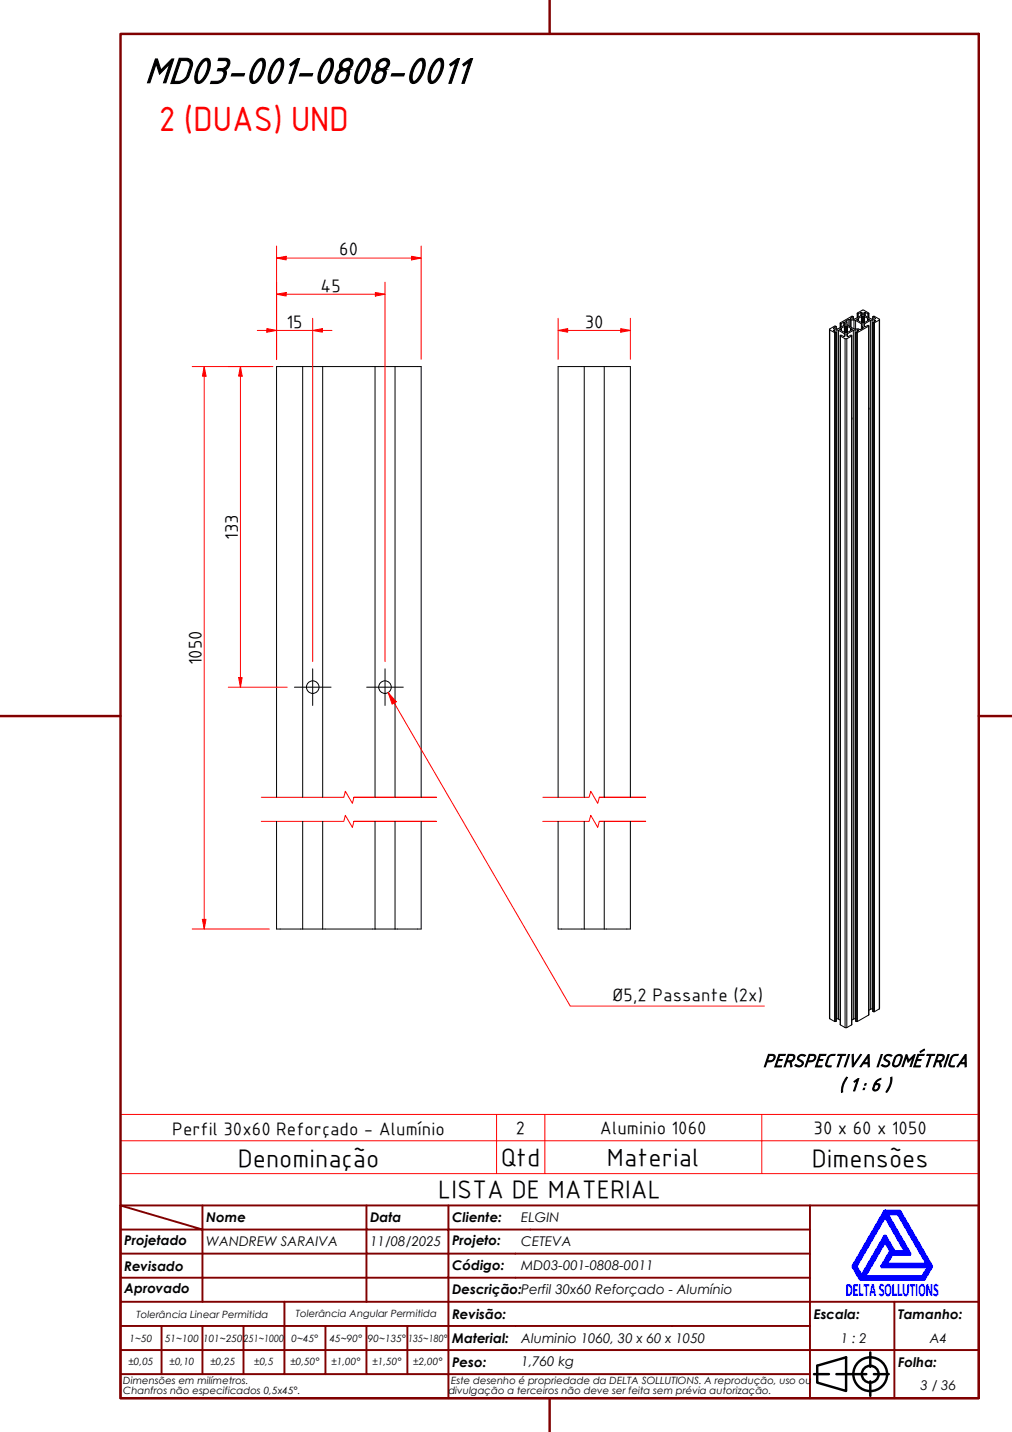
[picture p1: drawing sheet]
<svg xmlns="http://www.w3.org/2000/svg" width="210mm" height="297mm" viewBox="0 0 210 297" stroke-linecap="round" stroke-linejoin="round" font-family="sans-serif">
<!-- layer: Linha Corte (ABNT) -->
<path d="M54.2 170.4h17.1l.3-1.3 1.5 2.5 .3-1.2h17.1h-17.1M54.2 165.4h17.1l.3-1.3 1.5 2.5 .3-1.2h17.1h-17.1M112.6 170.4h9.6l.3-1.3 1.5 2.5 .3-1.2h9.6h-9.6M112.6 165.4h9.6l.3-1.3 1.5 2.5 .3-1.2h9.6h-9.6" fill="none" stroke="#f00" stroke-width=".21"/>
<!-- layer: Visible (ABNT) -->
<g fill="none" stroke="#000" stroke-width=".21">
<path d="M62.8 76v89.4M66.9 76v89.4M77.8 76v89.4M81.9 76v89.4M121.2 76v89.4M125.3 76v89.4M172 68.3l.1 143M172.1 68.4l1 .6M172.1 68.4v142.9M172.9 68.1h.1M172.9 68.1l.5-.4h-.3l-1 .5v.2M172.9 68.6l.5 .3-.1 .1"/>
<path d="M172.9 68.5v.1M173 68.4l.1 .3M173.1 69h.2M173.1 69v142.9M173.3 69v142.9M173.4 68.9v142.9l-.1 .1M173.4 67.7v.5M173.6 68.4l-.7 .1M173.6 68.4l.3 .1M173.6 68.4v142.9M173.9 68.5l1.2 .7M173.9 68.5v142.9"/>
<path d="M174.2 68.2v.2M174.3 69.6v143M174.3 67v1M174.3 69.7l.1-.2 .7 .3M174.3 69.7l1 .6M174.3 67.1v.8M174.3 69.7v142.9M174.4 67.1v.8M174.5 68.2v.3M174.5 68.5l.6 .4M174.5 68.1l-.3 .1v.2l.3 .1M174.5 68.1v.4"/>
<path d="M175 66.8l-.7 .3M175 66.8h.1M175 66.8v.7M175.1 66.8l.2 .1-.2 .5M175.1 66.8v.7M175.1 67.4l-1.3 .8-.9-.1M175.1 69.2l.2 .5-.2 .1M175.1 68.9l.2 .1M175.1 67.8l-.6 .3M175.1 67.8l.2-.2 .5 .2M175.1 67.8v1.1M175.1 69.2v.6"/>
<path d="M175.2 67.8v1.1M175.3 66.9v.4M175.3 70.3h.3M175.3 70.3v142.9M175.3 67.6v1.4M175.3 67.6v1.5M175.5 66.7l.3 .7 1.3 .8 1.4 .2 .5-.3M175.5 66.6v.1M175.6 67.6v1.5M175.6 67.6v1.4M175.6 70.3v142.9M175.8 67.8v1.1"/>
<path d="M175.8 69.2l-.1 .5 .2 .1 .6-.3 .1 .2M175.8 67.8l.6 .3M175.8 68.9l-.2 .2-.3-.1M175.8 69.2v.6M175.9 66.3h.4M175.9 66.3l-.4 .3M175.9 66.3v1.2M176.3 66.3h.1M176.3 66.3v1.4M176.4 66.3l.1 .1M176.4 66.3v1.5M176.4 66v.1"/>
<path d="M176.4 66l.6-.3-.3-.1-2.4 1.4v.1M176.4 68.1l.3 .1v.2l-.3 .1M176.4 68.5l-.6 .4M176.4 68.1v.4M176.4 68.2v.3M176.5 66.4h.6M176.5 66.4v1.5M176.6 69.7l-1 .6M176.6 69.7v142.9M176.7 69.6l-.1 143M176.7 68.2v.2M177 65.7v.5"/>
<path d="M177 68.5l-1.2 .7M177 68.5v142.9M177.1 66.4l.4 .1M177.1 66.4v1.8M177.4 68.4l-.4 .1M177.4 68.4l.7 .1M177.4 68.4v142.9M177.5 66.5l1.2 .7M177.5 66.5v1.7M177.5 68.9v142.9l.1 .1M177.6 69h.2M177.6 69v142.9"/>
<path d="M177.8 66.2v.2M177.8 65v.9M177.8 65.1v.8M177.8 69v142.9M177.9 68.4v.3M177.9 65.1v.7M178 66.1v.4M178.1 68.5v.1M178.1 68.6l-.6 .3 .1 .1M178.1 66.5l.6 .3M178.1 66.1l-.3 .1v.2l.3 .1M178.1 66.1v.4"/>
<path d="M178.5 64.8l-.7 .3M178.5 64.8h.1M178.5 64.8v.7M178.6 64.8l.2 .1-.1 .5-1.3 .8-1-.1M178.6 64.8v.6M178.7 66.8l.1 .2h.4l.1-.2M178.7 65.7l-.6 .4M178.7 67.2l.1 .2v.8M178.7 65.7h.1M178.7 65.7v1.2M178.7 67.2v1M178.7 65.7l.2-.1 .4 .1"/>
<path d="M178.8 67.7l.1 .1M178.8 64.9v.4M178.8 65.6v1.4M178.9 65.6v1.4M178.9 67.8l.1 .1M178.9 67.8v.3M179 67.9v.2M179.1 65.6v1.4M179.2 64.9v.4M179.3 67.2l-.1 .5 .2 .1 .6-.3 .2 .1-2.4 1.4M179.3 65.7l.7 .4M179.3 65.7v1.2"/>
<path d="M179.3 67.2v.6M179.4 64.8l-.2 .1 .1 .5 1.3 .8 1-.1M179.4 64.8h.1M179.4 64.8v.6M179.5 64.8l.5 .3 .2-.1-1.3-.7-1.1 .6v.2M179.5 64.8v.7M180 66.1l.3 .1v.2l-.3 .1M180 66.5l-.7 .3M180 66.1v.4M180 65.1v.7M180.1 65.1v.7M180.2 65v.9"/>
<path d="M180.2 66.2v.2M180.2 67.6v143M180.3 66.2v.2M180.5 66.5l-1.2 .7M180.5 66.5v142.9M180.9 66.4l-.4 .1M180.9 66.4l.7 .1M180.9 66.4v142.9M181 65.7v.5M181 66.9v142.9M181.1 67h.3M181.1 67v142.9"/>
<path d="M181.4 67v142.9M181.4 66.4v.3M181.4 66.4v.2M181.6 66.5v.1M181.6 66.6l-.6 .3 .1 .1M181.6 66l-.6-.3 .3-.1 1.1 .6v.2M181.6 66v.1M182.4 66.4l-1 .6M182.4 66.4v142.9M182.4 66.3v143M176.7 86.7v.3M180.2 84.6v.3"/>
<path d="M57.4 165.4v-89.4h30v89.4M57.4 170.4v22.3h30v-22.3M62.8 170.4v22.3M66.9 170.4v22.3M77.8 170.4v22.3M81.9 170.4v22.3M115.8 165.4v-89.4h14.9v89.4M115.8 170.4v22.3h14.9v-22.3M121.2 170.4v22.3M125.3 170.4v22.3M172.1 211.3l1 .6M173.1 211.9h.2"/>
<path d="M173.4 211.3h.2M173.6 211.3l.3 .1M173.9 211.4l.4 .2M174.3 212.6l1 .6M175.3 213.2h.3M176.6 212.6l-1 .6M177 211.4l-.3 .2M177.4 211.3l-.4 .1M177.4 211.3h.1M177.6 211.9h.2M180.2 210.6l-2.4 1.3M180.2 210.5v.1"/>
<path d="M180.5 209.4l-.3 .2M180.9 209.3l-.4 .1M180.9 209.3h.1M181 209.8l.1 .1M181.1 209.9h.3M182.4 209.3l-1 .6"/>
<circle cx="64.9" cy="142.5" r="1.3"/>
<circle cx="79.9" cy="142.5" r="1.3"/>
</g>
<path d="M25 236.6h178v-5.4h-178v12.2M103 231.2v12.2M113 231.2v12.2M158 231.2v12.2M203 236.6v6.8h-178M25 243.4v6.6h178v-6.6" fill="none" stroke="#f00" stroke-width=".21"/>
<!-- layer: Borda A3/A4 (ABNT) -->
<path d="M25 7h178v283h-178zM114 0v7M0 148.5h25M203 148.5h7M114 290v7" fill="none" stroke="#800000" stroke-width=".51"/>
<path d="M183.6 257.3l1.2 2.2-1.8 3.2h9.7l-1.3 2.2h-12.2zM183.6 252.1l4.4 7.6h-2.6l-1.8-3.2-4.9 8.4-1.3-2.2zM183.6 251.3h3l6.5 11.4-1.5 2.6h-13.1l-1.5-2.6zM183.8 251.7h2.5l6.2 10.6h-8.8l1.3-2.2h3.7zM185 259.7h.2l-.1 .2z" fill="none" stroke="#00f" stroke-width=".8"/>
<!-- layer: 0 -->
<path d="M178.5 265.3h13.1" fill="none" stroke="#000" stroke-width=".21"/>
<g fill="none" stroke="#800000" stroke-width=".4">
<path d="M25 250l17 5h-17M25 250h178v40h-178zM42 255h34v5h17M42 255v15M42 250v5M76 250v5h17v5M93 250v5h75M168 250v20h-143M25 260h51v10M25 275h17M33.5 275v10M50.5 275h-8.5v10"/>
<path d="M59 270v15h-8.5M67.5 275v10h-8.5M76 275v10h8.5M84.5 275v10M93 275h-42.5v10M93 260v5h-68M93 275v10h75M93 260h75M93 275h75M168 265h-75v10M185.5 270v10h17.5M203 270h-35v10h17.5v10"/>
<path d="M25 285h25.5M25 280h143v10M67.5 285h8.5M84.5 285h8.5v5"/>
</g>
<g fill="none" stroke="#000" stroke-width=".51">
<path d="M168.8 285h3.1M169.5 283.3l6-1.8v7l-6-1.7zM173.5 285h6.2M180.5 280.5v3M180.5 286.5v3M181.3 285h3"/>
<circle cx="180.5" cy="285" r="3.5"/>
<circle cx="180.5" cy="285" r="1.75"/>
</g>
<path d="M42.4 190.7v2" fill="none" stroke="#f00" stroke-width=".21"/>
<path d="M42 190.7h.7l-.3 2z" fill="#f00"/>
<path d="M42.4 76v2M42 190.7h.7l-.3 2z" fill="none" stroke="#f00" stroke-width=".21"/>
<path d="M42.4 76l.3 2h-.7z" fill="#f00"/>
<path d="M57.4 53.5h2M39.9 76h16M42.4 76l.3 2h-.7zM42.4 78v112.7M39.9 192.7h16" fill="none" stroke="#f00" stroke-width=".21"/>
<path d="M57.4 53.5l2-.3v.7z" fill="#f00"/>
<path d="M57.4 53.5l2-.3v.7zM85.4 53.5h2" fill="none" stroke="#f00" stroke-width=".21"/>
<path d="M85.4 53.2l2 .3-2 .4z" fill="#f00"/>
<path d="M57.4 51v23.5M59.4 53.5h26M85.4 53.2l2 .3-2 .4zM87.4 51v23.5M115.8 68.5h2" fill="none" stroke="#f00" stroke-width=".21"/>
<path d="M115.8 68.5l2-.3v.7z" fill="#f00"/>
<path d="M115.8 68.5l2-.3v.7zM128.8 68.5h1.9" fill="none" stroke="#f00" stroke-width=".21"/>
<path d="M128.8 68.2l1.9 .3-1.9 .4z" fill="#f00"/>
<path d="M115.8 66v8.5M117.8 68.5h11M128.8 68.2l1.9 .3-1.9 .4zM130.7 66v8.5M49.9 140.5v2" fill="none" stroke="#f00" stroke-width=".21"/>
<!-- layer: Marca de centro (ISO) -->
<path d="M64.9 138.7v7.6M79.9 138.7v7.6M61.1 142.5h7.6M76.1 142.5h7.6" fill="none" stroke="#000" stroke-width=".21"/>
<path d="M49.5 140.5h.7l-.3 2z" fill="#f00"/>
<path d="M49.9 76v2M49.5 140.5h.7l-.3 2z" fill="none" stroke="#f00" stroke-width=".21"/>
<path d="M49.9 76l.3 2h-.7z" fill="#f00"/>
<path d="M47.3 76h9.3M49.9 76l.3 2h-.7zM49.9 78v62.5M55.4 68.5h2M47.3 142.5h12.3" fill="none" stroke="#f00" stroke-width=".21"/>
<path d="M55.4 68.2l2 .3-2 .4z" fill="#f00"/>
<path d="M55.4 68.2l2 .3-2 .4zM64.9 68.5h2" fill="none" stroke="#f00" stroke-width=".21"/>
<path d="M64.9 68.5l2-.3v.7z" fill="#f00"/>
<path d="M53.4 68.5h2M57.4 68.5h7.5M57.4 66v8.5M57.4 61h2M64.9 68.5l2-.3v.7zM64.9 66v71.2M66.9 68.5h2" fill="none" stroke="#f00" stroke-width=".21"/>
<path d="M57.4 61l2-.3v.7z" fill="#f00"/>
<path d="M57.4 61l2-.3v.7zM77.9 61h2" fill="none" stroke="#f00" stroke-width=".21"/>
<path d="M77.9 60.7l2 .3-2 .4z" fill="#f00"/>
<path d="M57.4 58.5v16M79.9 58.5v78.7M59.4 61h18.5M77.9 60.7l2 .3-2 .4z" fill="none" stroke="#f00" stroke-width=".21"/>
<path d="M80.5 143.7l1.3 2.1" fill="none" stroke="#f00" stroke-width=".21"/>
<path d="M80.5 143.7l1.7 1.9-.9 .5z" fill="#f00"/>
<path d="M80.5 143.7l1.7 1.9-.9 .5zM81.8 145.8l36.5 62.9h40.2" fill="none" stroke="#f00" stroke-width=".21"/>
<text font-size="8.1" x="30" y="17.2">MD03-001-0808-0011</text>
<text font-size="7" fill="#f00" x="32.9" y="27.2">2 (DUAS) UND</text>
<g font-size="5.4">
<text x="49.3" y="242">Denominação</text>
<text x="103.9" y="241.8">Qtd</text>
<text x="125.9" y="241.8">Material</text>
<text x="168.4" y="242">Dimensões</text>
<text x="90.9" y="248.5">LISTA DE MATERIAL</text>
</g>
<g font-size="4">
<text x="158.2" y="221.3">PERSPECTIVA ISOMÉTRICA</text>
<text x="174" y="226.3">( 1 : 6 )</text>
</g>
<g font-size="3.9">
<text x="70.4" y="53">60</text>
<text x="66.5" y="60.5">45</text>
<text x="59.4" y="68">15</text>
<text x="121.3" y="68">30</text>
<text x="49.3" y="112" transform="rotate(-90 49.3 112)">133</text>
<text x="41.8" y="138" transform="rotate(-90 41.8 138)">1050</text>
<text x="127.1" y="207.6">Ø5,2 Passante (2x)</text>
<text x="35.7" y="235.3">Perfil 30x60 Reforçado - Alumínio</text>
<text x="107" y="235.2">2</text>
<text x="124.4" y="235.2">Aluminio 1060</text>
<text x="168.7" y="235.2">30 x 60 x 1050</text>
</g>
<text font-size="3.9" fill="#00f" x="175.4" y="268.8">DELTASOLLUTIONS</text>
<g font-size="2.8">
<text x="42.8" y="253.5">Nome</text>
<text x="76.8" y="253.5">Data</text>
<text x="93.8" y="253.6">Cliente:</text>
<text x="108.1" y="253.5">ELGIN</text>
<text x="25.8" y="263.6">Revisado</text>
<text x="25.8" y="258.3">Projetado</text>
<text x="42.8" y="258.5">WANDREW SARAIVA</text>
<text x="76.8" y="258.4">11/08/2025</text>
<text x="93.8" y="263.4">Código:</text>
<text x="93.8" y="258.3">Projeto:</text>
<text x="108.1" y="263.5">MD03-001-0808-0011</text>
<text x="108.1" y="258.5">CETEVA</text>
<text x="25.8" y="268.3">Aprovado</text>
<text x="93.8" y="268.3">Descrição:Perfil 30x60 Reforçado - Alumínio</text>
<text x="93.8" y="273.6">Revisão:</text>
<text x="168.8" y="273.5">Escala:</text>
<text x="186.3" y="273.5">Tamanho:</text>
<text x="93.8" y="278.6">Material:</text>
<text x="108.1" y="278.5">Aluminio 1060, 30 x 60 x 1050</text>
<text x="174.4" y="278.5">1 : 2</text>
<text x="192.8" y="278.6">A4</text>
<text x="93.8" y="283.5">Peso:</text>
<text x="108.1" y="283.3">1,760 kg</text>
<text x="186.3" y="283.5">Folha:</text>
<text x="190.9" y="288.4">3 / 36</text>
</g>
<g font-size="2.1">
<text x="28.3" y="273.3">Tolerância Linear Permitida</text>
<text x="61.4" y="273.1">Tolerância Angular Permitida</text>
<text x="26.9" y="278.3">1~50</text>
<text x="34.2" y="278.3">51~100</text>
<text x="42.1" y="278.3">101~250</text>
<text x="50.5" y="278.3">251~1000</text>
<text x="60.5" y="278.3">0~45°</text>
<text x="68.4" y="278.3">45~90°</text>
<text x="76.3" y="278.3">90~135°</text>
<text x="84.7" y="278.3">135~180°</text>
<text x="25.6" y="287.1">Dimensões em milímetros.</text>
<text x="26.6" y="283.2">±0,05</text>
<text x="35.2" y="283.2">±0,10</text>
<text x="43.6" y="283.2">±0,25</text>
<text x="52.7" y="283.2">±0,5</text>
<text x="60.2" y="283.2">±0,50°</text>
<text x="68.7" y="283.2">±1,00°</text>
<text x="77.2" y="283.2">±1,50°</text>
<text x="85.7" y="283.2">±2,00°</text>
<text x="93.6" y="287.1">Este desenho é propriedade da DELTA SOLLUTIONS. A reprodução, uso ou</text>
<text x="25.6" y="289.2">Chanfros não especificados 0,5x45°.</text>
<text x="93" y="289.2">divulgação a terceiros não deve ser feita sem prévia autorização.</text>
</g>
</svg>
